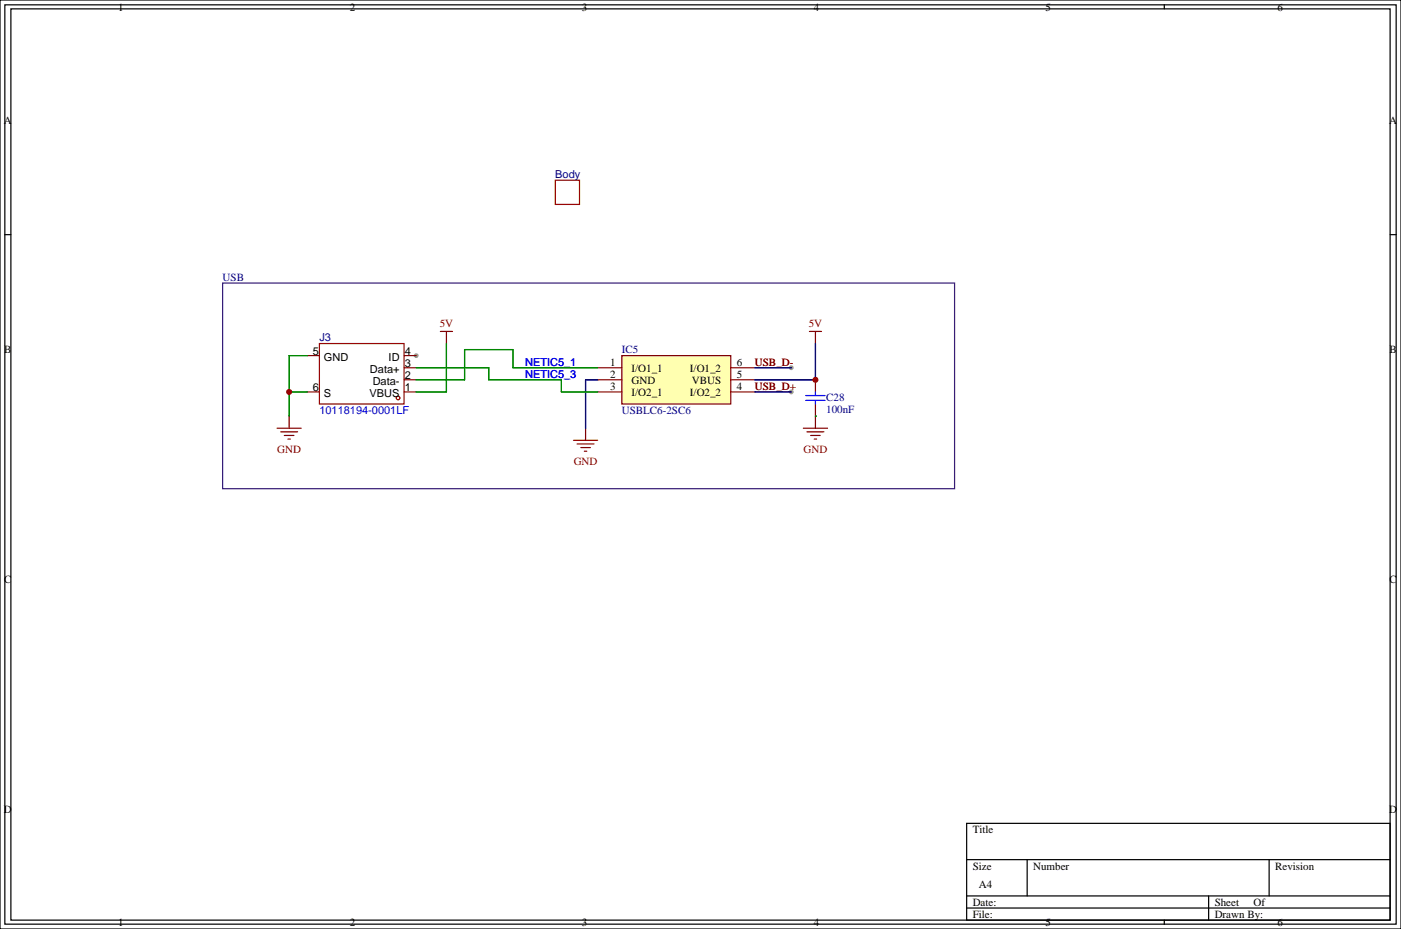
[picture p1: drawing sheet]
<svg xmlns="http://www.w3.org/2000/svg" width="294mm" height="195mm" viewBox="0 0 294 195" stroke-linecap="round" stroke-linejoin="round" font-family="sans-serif">
<path d="M0 0h294.1v195.1h-294.1z" fill="#fff" stroke="#000" stroke-width=".25"/>
<g fill="#999">
<circle cx="87.4" cy="74.7" r=".51"/>
<circle cx="166.1" cy="77.2" r=".51"/>
<circle cx="166.1" cy="82.3" r=".51"/>
</g>
<path d="M169.9 69.6h2.6M171.2 69.6v2.5M120.4 92.5h5.1M121.2 93.2h3.5M121.9 94h2.1M122.7 94.7h.5M122.9 89.9v2.6M168.7 89.9h5M169.4 90.7h3.6M170.2 91.4h2M170.9 92.2h.5M171.2 87.4v2.5" fill="none" stroke="#800000" stroke-width=".25"/>
<path d="M171.2 72.1h.1M122.9 89.9h.1M171.2 87.4h.1" fill="none" stroke="#870000" stroke-width=".25"/>
<path d="M130.6 74.7h22.8v10.1h-22.8z" fill="#ffffb0" stroke="#800000" stroke-width=".25"/>
<g fill="none" stroke="#870000" stroke-width=".25">
<path d="M64.5 74.7h2.6M84.8 77.2h2.6M84.8 79.8h2.6M84.8 74.7h2.6M93.7 72.1h.1M125.5 77.2h5.1M125.5 79.8h5.1M153.4 77.2h5.1M153.4 79.8h5.1M171.2 79.8v2.5M60.7 87.4h.1M64.5 82.3h2.6"/>
<path d="M84.8 82.3h2.6M125.5 82.3h5.1M153.4 82.3h5.1M171.2 84.8v2.6"/>
</g>
<path d="M169.2 83.1h4M169.2 84.1h4M171.2 82.3v.8M171.2 84.1v.7" fill="none" stroke="#00f" stroke-width=".25"/>
<g fill="none" stroke="#000" stroke-width=".25">
<path d="M1 1h292.1v193.1h-292.1zM2.3 1.9h289.5v191.3h-289.5zM244.4 1v.9M1 49.3h1.3M291.8 49.3h1.3M202.9 172.9h88.9v20.3h-88.9zM202.9 190.7h88.9M202.9 188.1h88.9M202.9 180.5h88.9M215.6 180.5v7.6M244.4 193.2v.9M253.7 188.1v5.1"/>
<path d="M266.4 180.5v7.6"/>
</g>
<path d="M125.5 79.8h-2.6v10.1M158.5 77.2h7.6M171.2 72.1v7.7h-12.7M158.5 82.3h7.6" fill="none" stroke="#000080" stroke-width=".25"/>
<path d="M64.5 74.7h-3.8v12.7M87.4 77.2h15.2v2.6h15.3v2.5h7.6M93.7 72.1v10.2h-6.3M125.5 77.2h-17.8v-3.8h-10.2v6.4h-10.1M60.7 82.3h3.8M171.2 87.4h.1" fill="none" stroke="#008700" stroke-width=".25"/>
<g fill="none" stroke="#a10000" stroke-width=".25">
<path d="M116.6 37.8h5.1v5.1h-5.1zM67.1 72.1h17.7v12.7h-17.7z"/>
<circle cx="83.6" cy="83.6" r=".38"/>
</g>
<path d="M92.5 69.6h2.5M93.7 69.6v2.5M58.2 89.9h5M58.9 90.7h3.6M59.7 91.4h2M60.5 92.2h.5M60.7 87.4v2.5" fill="none" stroke="#800000" stroke-width=".25"/>
<path d="M46.7 59.4h153.7v43.2h-153.7z" fill="none" stroke="#361c75" stroke-width=".25"/>
<g fill="#c00">
<circle cx="171.2" cy="79.8" r=".63"/>
<circle cx="60.7" cy="82.3" r=".63"/>
</g>
<g font-size="2.3">
<text x="24.8" y="2.2">1</text>
<text x="73.5" y="2.2">2</text>
<text x="122.1" y="2.2">3</text>
<text x="170.8" y="2.2">4</text>
<text x="219.5" y="2.2">5</text>
<text x="268.2" y="2.2">6</text>
<text x=".8" y="26">A</text>
<text x="291.6" y="26">A</text>
<text x=".9" y="74.2">B</text>
<text x="65.6" y="74.4">5</text>
<text x="68" y="75.7">GND</text>
<text x="81.6" y="75.7">ID</text>
<text x="85" y="77">3</text>
<text x="85" y="74.4">4</text>
<text x="128.1" y="76.8">1</text>
<text x="154.7" y="76.8">6</text>
<text x="291.7" y="74.2">B</text>
<text x="65.6" y="82.1">6</text>
<text x="68" y="83.3">S</text>
<text x="77.6" y="83.3">VBUS</text>
<text x="77.7" y="78.3">Data+</text>
<text x="78.2" y="80.8">Data-</text>
<text x="85" y="82.1">1</text>
<text x="85" y="79.5">2</text>
<text x="128.1" y="79.3">2</text>
<text x="128.1" y="81.8">3</text>
<text x="132.6" y="78">I/O1_1</text>
<text x="132.6" y="80.6">GND</text>
<text x="132.6" y="83.1">I/O2_1</text>
<text x="144.9" y="78">I/O1_2</text>
<text x="144.9" y="83.1">I/O2_2</text>
<text x="145.3" y="80.6">VBUS</text>
<text x="154.7" y="79.3">5</text>
<text x="154.7" y="81.8">4</text>
<text x=".9" y="122.5">C</text>
<text x="291.7" y="122.5">C</text>
<text x=".8" y="170.7">D</text>
<text x="291.6" y="170.7">D</text>
<text x="204.2" y="175">Title</text>
<text x="204.2" y="182.6">Size</text>
<text x="216.9" y="182.6">Number</text>
<text x="267.7" y="182.6">Revision</text>
<text x="204.2" y="190.2">Date:</text>
<text x="205.5" y="186.4">A4</text>
<text x="255" y="190.2">Sheet</text>
<text x="263.1" y="190.2">Of</text>
<text x="24.8" y="194.4">1</text>
<text x="73.5" y="194.4">2</text>
<text x="122.1" y="194.4">3</text>
<text x="170.8" y="194.4">4</text>
<text x="204.2" y="192.7">File:</text>
<text x="219.5" y="194.4">5</text>
<text x="255" y="192.7">Drawn By:</text>
<text x="268.2" y="194.4">6</text>
</g>
<g font-size="2.3" fill="#000080">
<text x="116.6" y="37.4">Body</text>
<text x="46.7" y="59">USB</text>
<text x="67.1" y="71.7">J3</text>
<text x="130.6" y="74.2">IC5</text>
<text x="130.6" y="86.9">USBLC6-2SC6</text>
<text x="173.5" y="84.1">C28</text>
<text x="173.5" y="86.7">100nF</text>
</g>
<g font-size="2.3" fill="#800000">
<text x="92.3" y="68.6">5V</text>
<text x="169.8" y="68.6">5V</text>
<text x="158.5" y="76.8">USB_D-</text>
<text x="158.5" y="81.8">USB_D+</text>
<text x="58.2" y="95">GND</text>
<text x="168.7" y="95">GND</text>
<text x="120.4" y="97.6">GND</text>
</g>
<g font-size="2.3" fill="#00f">
<text x="110.2" y="76.8">NETIC5_1</text>
<text x="110.2" y="79.3">NETIC5_3</text>
<text x="67.1" y="86.9">10118194-0001LF</text>
</g>
</svg>
